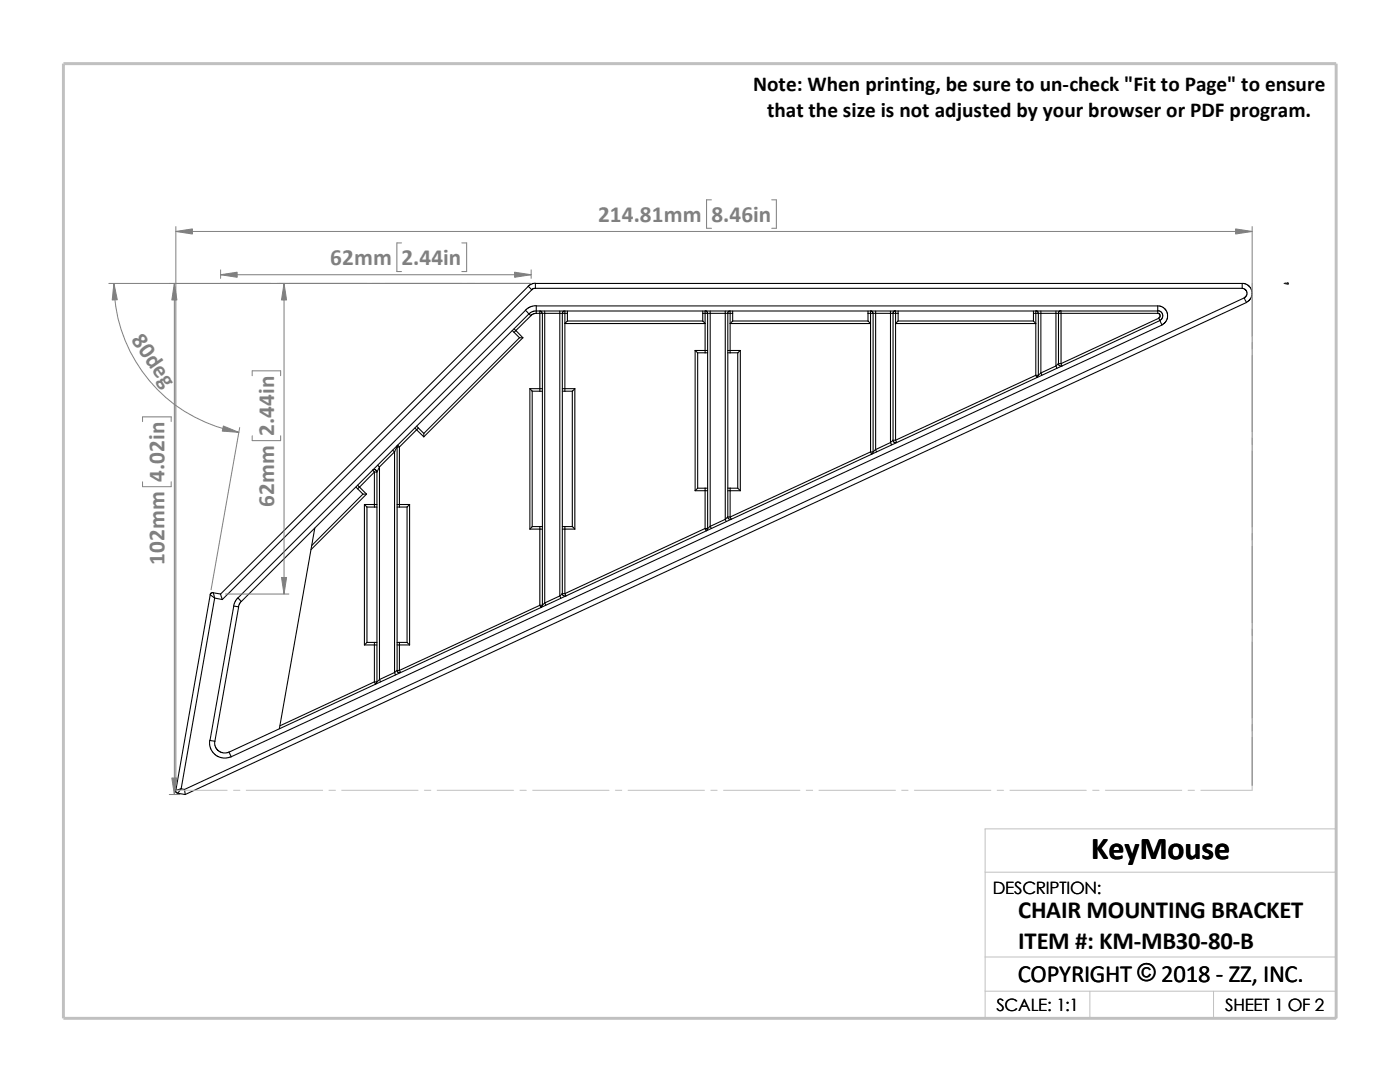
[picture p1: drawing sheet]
<svg xmlns="http://www.w3.org/2000/svg" width="279mm" height="216mm" viewBox="0 0 279 216" stroke-linecap="round" stroke-linejoin="round" font-family="sans-serif">
<g fill="none" stroke="#c0c0c0" stroke-width=".2">
<path d="M44 56.6h10.1M55.3 56.6h1.3M57.9 56.6h15.2M74.4 56.6h1.2M76.9 56.6h15.3M93.4 56.6h1.3M96 56.6h10M249.9 56.6v10.5M249.9 68.4v1.2M249.9 70.9v15.2M249.9 87.4v1.3M249.9 90v15.2"/>
<path d="M249.9 106.5v1.2M249.9 109v15.2M249.9 125.5v1.3M249.9 128.1v15.2M35.1 157.7h10.2M46.6 157.7h1.3M49.1 157.7h15.3M65.7 157.7h1.2M68.2 157.7h15.2M84.7 157.7h1.3M87.2 157.7h15.3M103.8 157.7h1.2"/>
<path d="M106.3 157.7h15.2M122.8 157.7h1.3M125.3 157.7h15.3M141.9 157.7h1.2M144.4 157.7h15.2M160.9 157.7h1.3M163.4 157.7h15.3M180 157.7h1.2M182.5 157.7h15.2M199 157.7h1.3M201.5 157.7h15.3M218.1 157.7h1.2"/>
<path d="M220.6 157.7h15.2M237.1 157.7h1.3M249.9 147.1v10.6h-10.3M249.9 144.6v1.2M196.6 174h70.1M196.6 191h70.1M196.6 197.8h70.1M217.5 197.8v5.4M242.2 197.8v5.4M26.8 203.2h239.9v-37.8h-70.1v37.8"/>
</g>
<path d="M12.7 12.7h254v190.5h-254z" fill="none" stroke="#c0c0c0" stroke-width=".59"/>
<g fill="none" stroke="#000" stroke-width=".21">
<path d="M105.4 57.2l.7 .6M105.4 57.1l-61.4 61.4M106.1 57.8l-61.7 61.8M106.8 56.5l-.7 .1-.7 .6M106.8 57.5h141.1M106.8 57.5l-.4 .1-.3 .2M247.9 57.5l.6 .2 .4 .7-.2 .7-.4 .3M247.9 56.6h-141.1v.9M247.9 56.6v.9M247.9 56.6h.7l.6 .4 .4 .4 .3 .7v.8l-.3 .7-.9 .7M248.3 59.4l.5 1-211.8 98.1M248.3 59.4l-211.5 98.1"/>
<path d="M102.2 66l.4 .3M102.6 66.3l1.1 1.1M102.6 65.6l.4 .4M103 66l1.4 1.4M103 66l-.4 .3M103.7 67.4h.7M103.7 67.4l-19.1 19.1M104.4 67.4l-19.8 19.8M104.9 61.9l.7 .7M104.9 61.9l-57.4 57.4M105.6 62.6l-57.4 57.4M105.6 62.6l.4 .4"/>
<path d="M105.7 77.6h2M105.7 77.6v28M105.7 77.6l.5 .5M106 63l-3 3M106.2 78.1h1.5M106.2 78.1v27M107 61l-1.2 .2-.9 .7M107 62.1h124.1M107 62.5h.7M107 62.1h-.7l-.7 .5M107 62.1v.4M107 62.5l-.5 .1-.5 .4"/>
<path d="M107.7 78.1h.5M107.7 62.5v15.1M107.7 62.5v-.1a.22 .22 0 0 1 .1-.3 .22 .22 0 0 1 .3 .2l.1 .2M107.7 62.5h.5M107.7 77.6h.5M107.7 77.6v.5M108.2 62.5v58.3M108.2 62.5h.5M108.7 62.5h3M108.7 62.5v57.8M108.7 62.1v.4M111.7 62.5v56.4"/>
<path d="M111.7 62.5h.5M111.7 62.1v.4M112.2 62.5h.5M112.2 77.6h.5M112.2 78.1h.5M112.2 62.5v55.9M112.3 62.5l.1-.3a.23 .23 0 0 1 .3-.1 .23 .23 0 0 1 0 .3v.1M112.7 62.5v15.1M112.7 78.1h1.5M112.7 77.6h2M112.7 77.6v.5M112.7 62.5h.5"/>
<path d="M113.2 64.1l-.5 .5h28l-.4-.5M113.2 64.1h27.1M113.2 62.5v1.6M113.2 62.1v.4M114.2 78.1v27M114.7 77.6v28M114.7 77.6l-.5 .5M138.7 69.9l.5 .5M138.7 69.9h2M138.7 69.9v28M139.2 70.4h1.5M139.2 70.4v27"/>
<path d="M140.3 62.1v.4M140.3 62.5h.4M140.3 62.5v1.6M140.7 62.1v.4M140.7 62.5h.5M140.7 69.9h.5M140.7 69.9v.5M140.7 62l.4 .1 .1 .4M140.7 70.4h.5M140.7 62.5v7.4M141.2 62.5v43M141.2 62.5h.5"/>
<path d="M141.7 62.5h3M141.7 62.5v42.5M141.7 62.1v.4M144.7 62.5h.5M144.7 62.1v.4M144.7 62.5v41.1M145.2 70.4h.5M145.2 62.5v40.7M145.2 62.5l.1-.3a.23 .23 0 0 1 .4-.1 .23 .23 0 0 1 0 .3v.1M145.2 62.5h.5M145.2 69.9h.5M145.7 69.9v.5"/>
<path d="M145.7 62.5h.5M145.7 62.5v7.4M145.7 70.4h1.5M145.7 69.9h2M146.2 64.1l-.5 .5h28l-.5-.5M146.2 64.1h27M146.2 62.5v1.6M146.2 62.1v.4M147.2 70.4v27M147.7 69.9l-.5 .5M147.7 69.9v28M173.2 62.5v1.6"/>
<path d="M173.2 62.1v.4M173.2 62.5h.5M173.7 62l.4 .1 .1 .4M173.7 62.1v.4M173.7 62.5h.5M173.7 62.5v27.7M174.2 62.5h.6M174.2 62.5v27.7M174.8 62.5h2.9M174.8 62.5v27.2M174.8 62.1v.4M177.7 62.5v25.8"/>
<path d="M177.7 62.5h.5M177.7 62.1v.4M178.2 62.5v25.3M178.2 62.5h.5M178.7 62l-.3 .1-.2 .4M178.7 62.1v.4M178.7 62.5v25.3M178.7 62.5h.5M179.2 64.1h27M179.2 62.5v1.6M179.2 62.1v.4M179.2 64.1l-.5 .5h28l-.5-.5"/>
<path d="M206.2 62.5v1.6M206.2 62.5h.5M206.2 62.1v.4M206.7 74.9l.2 .4 .3-.4M206.7 74.9l-28 12.9M206.7 62.5v12.4M206.7 62.5h.5M206.7 74.9h.5M206.7 62.1v.4M206.7 62l.4 .1 .1 .4M207.2 62.5v12.4M207.2 62.5h.5"/>
<path d="M207.7 62.1v.4M207.7 62.5h3M207.7 62.5v11.9M207.7 74.4l.2 .4M207.7 74.4l-.5 .5M210.7 73l-3 1.4M210.7 62.5v10.5M210.7 62.1v.4M210.7 62.5h.5M210.7 73l.2 .5M211.2 72.6l.2 .3 .6 .1-.2-.4M211.2 72.6l-.5 .4"/>
<path d="M211.2 62.5v10.1M211.2 62.5h.6M211.2 72.6h.6M211.8 62.1v.4M211.8 62.5h19.3M211.8 62.5v10.1M211.8 62l-.4 .1-.2 .4M231.1 61h-124.1v1.1M231.1 61l.6 .1 .7 .4 .3 .4 .3 .7v.8l-.3 .7-.8 .7M231.1 61v1.1M231.1 62.5l.3 .2 .2 .3-.4 .5M231.1 62.1v.4"/>
<path d="M231.1 62l.6 .2 .3 .5v.6l-.5 .7M231.5 64l-185.8 86.1M231.5 64l.4 .9-185.8 86.1M231.5 64l-.2-.5-19.5 9.1M71 97.2l.4 .3M71.4 96.8l.4 .4M71.4 97.5l1 1.1M71.8 97.2l1.4 1.4M71.8 97.2l-.4 .3M72.4 98.6l-10.2 10.2M72.4 98.6h.8M73.2 98.6l-11.1 11.1"/>
<path d="M74.7 94.2h.5M74.7 94.2v6.5M74.7 94.2l-2.9 3M74.7 94.2l-.2-.2a.2 .2 0 0 1 0-.3 .2 .2 0 0 1 .3 0l.3 .2 .1 .3M75.2 94.2v41.9M75.4 92.8l.3 .4M75.7 93.2v42.4M75.7 93.2l-.5 1M78.4 89.8l.3 .4M78.7 90.2l-3 3M78.7 90.2v44M79.2 89.2a.2 .2 0 0 1 .1-.3 .2 .2 0 0 1 .3 .2l.1 .1"/>
<path d="M79.2 89.2h.5M79.2 89.2v44.6M79.2 89.2l-.5 1M79.7 89.2v11.5M82.8 85.4l.3 .4M83.1 85.8l-3.4 3.4M83.1 85.8l1.5 1.4M83.1 85l.4 .4M83.5 85.4l-.4 .4M83.5 85.4l1.1 1.1M84.6 86.5v.7M138.7 97.9h2"/>
<path d="M139.2 97.4h1.5M139.2 97.4l-.5 .5M140.7 97.4h.5M140.7 97.4v.5M140.7 97.9h.5M140.7 97.9v7.6M145.2 97.9h.5M145.2 97.4h.5M145.7 97.4v.5M145.7 97.9v5.3M145.7 97.4h1.5M145.7 97.9h2"/>
<path d="M147.2 97.4l.5 .5M173.7 90.2h.5M173.7 90.2l-28 13M173.7 90.2l.2 .4 .3-.4M174.8 89.7l-.6 .5M174.8 89.7l.1 .5M177.7 88.3l.2 .5M177.7 88.3l-2.9 1.4M178.2 87.8l.2 .4 .5 .1-.2-.5M178.2 87.8h.5M178.2 87.8l-.5 .5M42 118.7l-6.9 39 1.1-.3"/>
<path d="M42 118.7l.8 .6M42.5 118.3l-.4 .1-.1 .3M42.5 118.3l1.5 .2M42.5 118.3l.3 1M42.8 119.3l1.6 .3M42.8 119.3l-6.6 38.1M44 118.5l.4 1.1M47.5 119.3l.7 .7M47.5 119.3l-.6 .7-.2 .9M62.8 105.4l-7 40M72.7 100.7l.5 .5M72.7 100.7h2"/>
<path d="M72.7 100.7v28M73.2 101.2h1.5M73.2 101.2v27M74.7 100.7v.5M74.7 100.7h.5M74.7 101.2h.5M79.2 100.7h.5M79.2 101.2h.5M79.7 100.7v.5M79.7 101.2h1.5M79.7 100.7h2M81.2 101.2v27"/>
<path d="M81.7 100.7v28M81.7 100.7l-.5 .5M105.7 105.6h2M106.2 105.1h1.5M106.2 105.1l-.5 .5M107.7 105.6h.5M107.7 105.6v15.2M107.7 105.1v.5M107.7 105.1h.5M111.7 118.9l-3 1.4M111.7 118.9l.2 .5M112.2 118.4l.2 .4 .5 .1-.2-.5"/>
<path d="M112.2 118.4l-.5 .5M112.2 105.1h.5M112.2 118.4h.5M112.2 105.6h.5M112.7 105.6v12.8M112.7 105.1h1.5M112.7 105.6h2M112.7 105.1v.5M114.2 105.1l.5 .5M140.7 105.5h.5M140.7 105.5l.2 .4 .3-.4M140.7 105.5l-28 12.9"/>
<path d="M141.7 105l.2 .5M141.7 105l-.5 .5M144.7 103.6l-3 1.4M144.7 103.6l.2 .5M145.2 103.2l.2 .3 .5 .1-.2-.4M145.2 103.2l-.5 .4M145.2 103.2h.5M46.7 120.9l.9 .2-4.7 26.8M46.7 120.9l-4.8 26.8 1 .2M48.2 120l-.4 .4-.2 .7M72.7 128.7h2M73.2 128.2h1.5"/>
<path d="M73.2 128.2l-.5 .5M74.7 136.1l.2 .4M74.7 136.1h.5M74.7 128.2v.5M74.7 128.2h.5M74.7 136.1l-18.8 8.7M74.7 128.7v7.4M74.7 128.7h.5M75.2 136.1l-.3 .4M75.7 135.6l.2 .5M75.7 135.6l-.5 .5M78.7 134.2l-3 1.4"/>
<path d="M78.7 134.2l.3 .5M79.2 133.8l.2 .4h.5M79.2 133.8h.5M79.2 128.2h.5M79.2 128.7h.5M79.2 133.8l-.5 .4M79.7 133.8l.2 .4M79.7 128.2v.5M79.7 128.7v5.1M79.7 128.2h1.5M79.7 128.7h2M81.2 128.2l.5 .5"/>
<path d="M107.7 120.8l-28 13M107.7 120.8h.5M107.7 120.8l.3 .4M108.2 120.8l-.3 .4M108.7 120.3l-.5 .5M108.7 120.3l.2 .5M35.1 157.6v.4l.4 .3M35.5 158.3l1.5 .2M36.2 157.4l-.7 .9M36.2 157.4l.6 .1M36.8 157.5l.2 1M41.9 147.7l-.1 .9 .2 .7 .5 .8 .5 .6 .5 .3 1 .3h.7l.9-.3"/>
<path d="M42.9 147.9v1l.6 .9 1 .4 1.2-.1M45.7 150.1l.4 .9"/>
</g>
<path d="M256.3 56.6l.3-.1v.1z" fill="#00f" stroke="#00f" stroke-width=".2"/>
<path d="M256.3 56.6h.8M256.8 56.4l.3 .3M257 56.6h.1M257 56.4v.3M257.1 56.4l-.3 .3" fill="none" stroke="#00f" stroke-width=".2"/>
<g fill="none" stroke="#808080" stroke-width=".2">
<path d="M142 39.9h-1v5.7h1M154 39.9h.9v5.7h-.9M21.7 56.6h84.1M22.7 56.6a30.2 30.2 0 0 0 25 29.7M34.8 56.6v101.9M35.1 45.2v111.5M35.1 46.2h214.8M44 53.8v1.7M44 54.8h62M56.7 56.6v61.9M80.1 48.5h-.9v5.7h.9M92.2 48.5h.9v5.7h-.9"/>
<path d="M106 53.8v1.7M249.9 45.2v111.5M50.3 75v-1h5.7v1M28.4 84.1v-.9h5.8v.9M28.4 96.1v1h5.8v-1M47.8 85.3l-5.7 32.4M50.3 87v.9h5.7v-.9M45 118.5h12.7M33.8 158.5h2.1"/>
</g>
<g fill="#808080" stroke="#808080" stroke-width=".2">
<path d="M35.1 46.2l3.3-.5v1z"/>
<path d="M246.6 45.7l3.3 .5-3.3 .5z"/>
<path d="M102.7 54.3l3.3 .5-3.3 .5z"/>
<path d="M44 54.8l3.3-.5v1z"/>
<path d="M44.6 85l3.1 1.3-3.3-.3z"/>
<path d="M22.7 56.6l.7 3.2-1 .1z"/>
<path d="M56.7 56.6l.5 3.3h-1z"/>
<path d="M56.2 115.2h1l-.5 3.3z"/>
<path d="M34.8 56.6l.5 3.3h-1z"/>
<path d="M34.3 155.2h1l-.5 3.3z"/>
</g>
<text font-size="6.4" x="217.8" y="171.4">KeyMouse</text>
<g font-size="4.9">
<text x="203.2" y="183.2">CHAIR MOUNTING BRACKET</text>
<text x="203.2" y="189.3">ITEM #: KM-MB30-80-B</text>
<text x="203.1" y="195.9">COPYRIGHT © 2018 - ZZ, INC.</text>
<text x="227" y="195.8">©</text>
</g>
<g font-size="4.6" fill="#808080">
<text x="119.4" y="44.3">214.81mm</text>
<text x="142" y="44.3">8.46in</text>
<text x="65.9" y="53">62mm</text>
<text x="80.1" y="53">2.44in</text>
<text x="26.1" y="67.9" transform="rotate(55 26.1 67.9)">80deg</text>
<text x="54.7" y="87" transform="rotate(-90 54.7 87)">2.44in</text>
<text x="32.9" y="96.1" transform="rotate(-90 32.9 96.1)">4.02in</text>
<text x="54.7" y="101.2" transform="rotate(-90 54.7 101.2)">62mm</text>
<text x="32.9" y="112.7" transform="rotate(-90 32.9 112.7)">102mm</text>
</g>
<g font-size="4.2">
<text x="150.3" y="18.1">Note: When printing, be sure to un-check &quot;Fit to Page&quot; to ensure</text>
<text x="153.1" y="23.3">that the size is not adjusted by your browser or PDF program.</text>
</g>
<g font-size="3.4">
<text x="198.2" y="178.5">DESCRIPTION:</text>
<text x="198.8" y="201.7">SCALE: 1:1</text>
<text x="244.5" y="201.7">SHEET 1 OF 2</text>
</g>
</svg>
